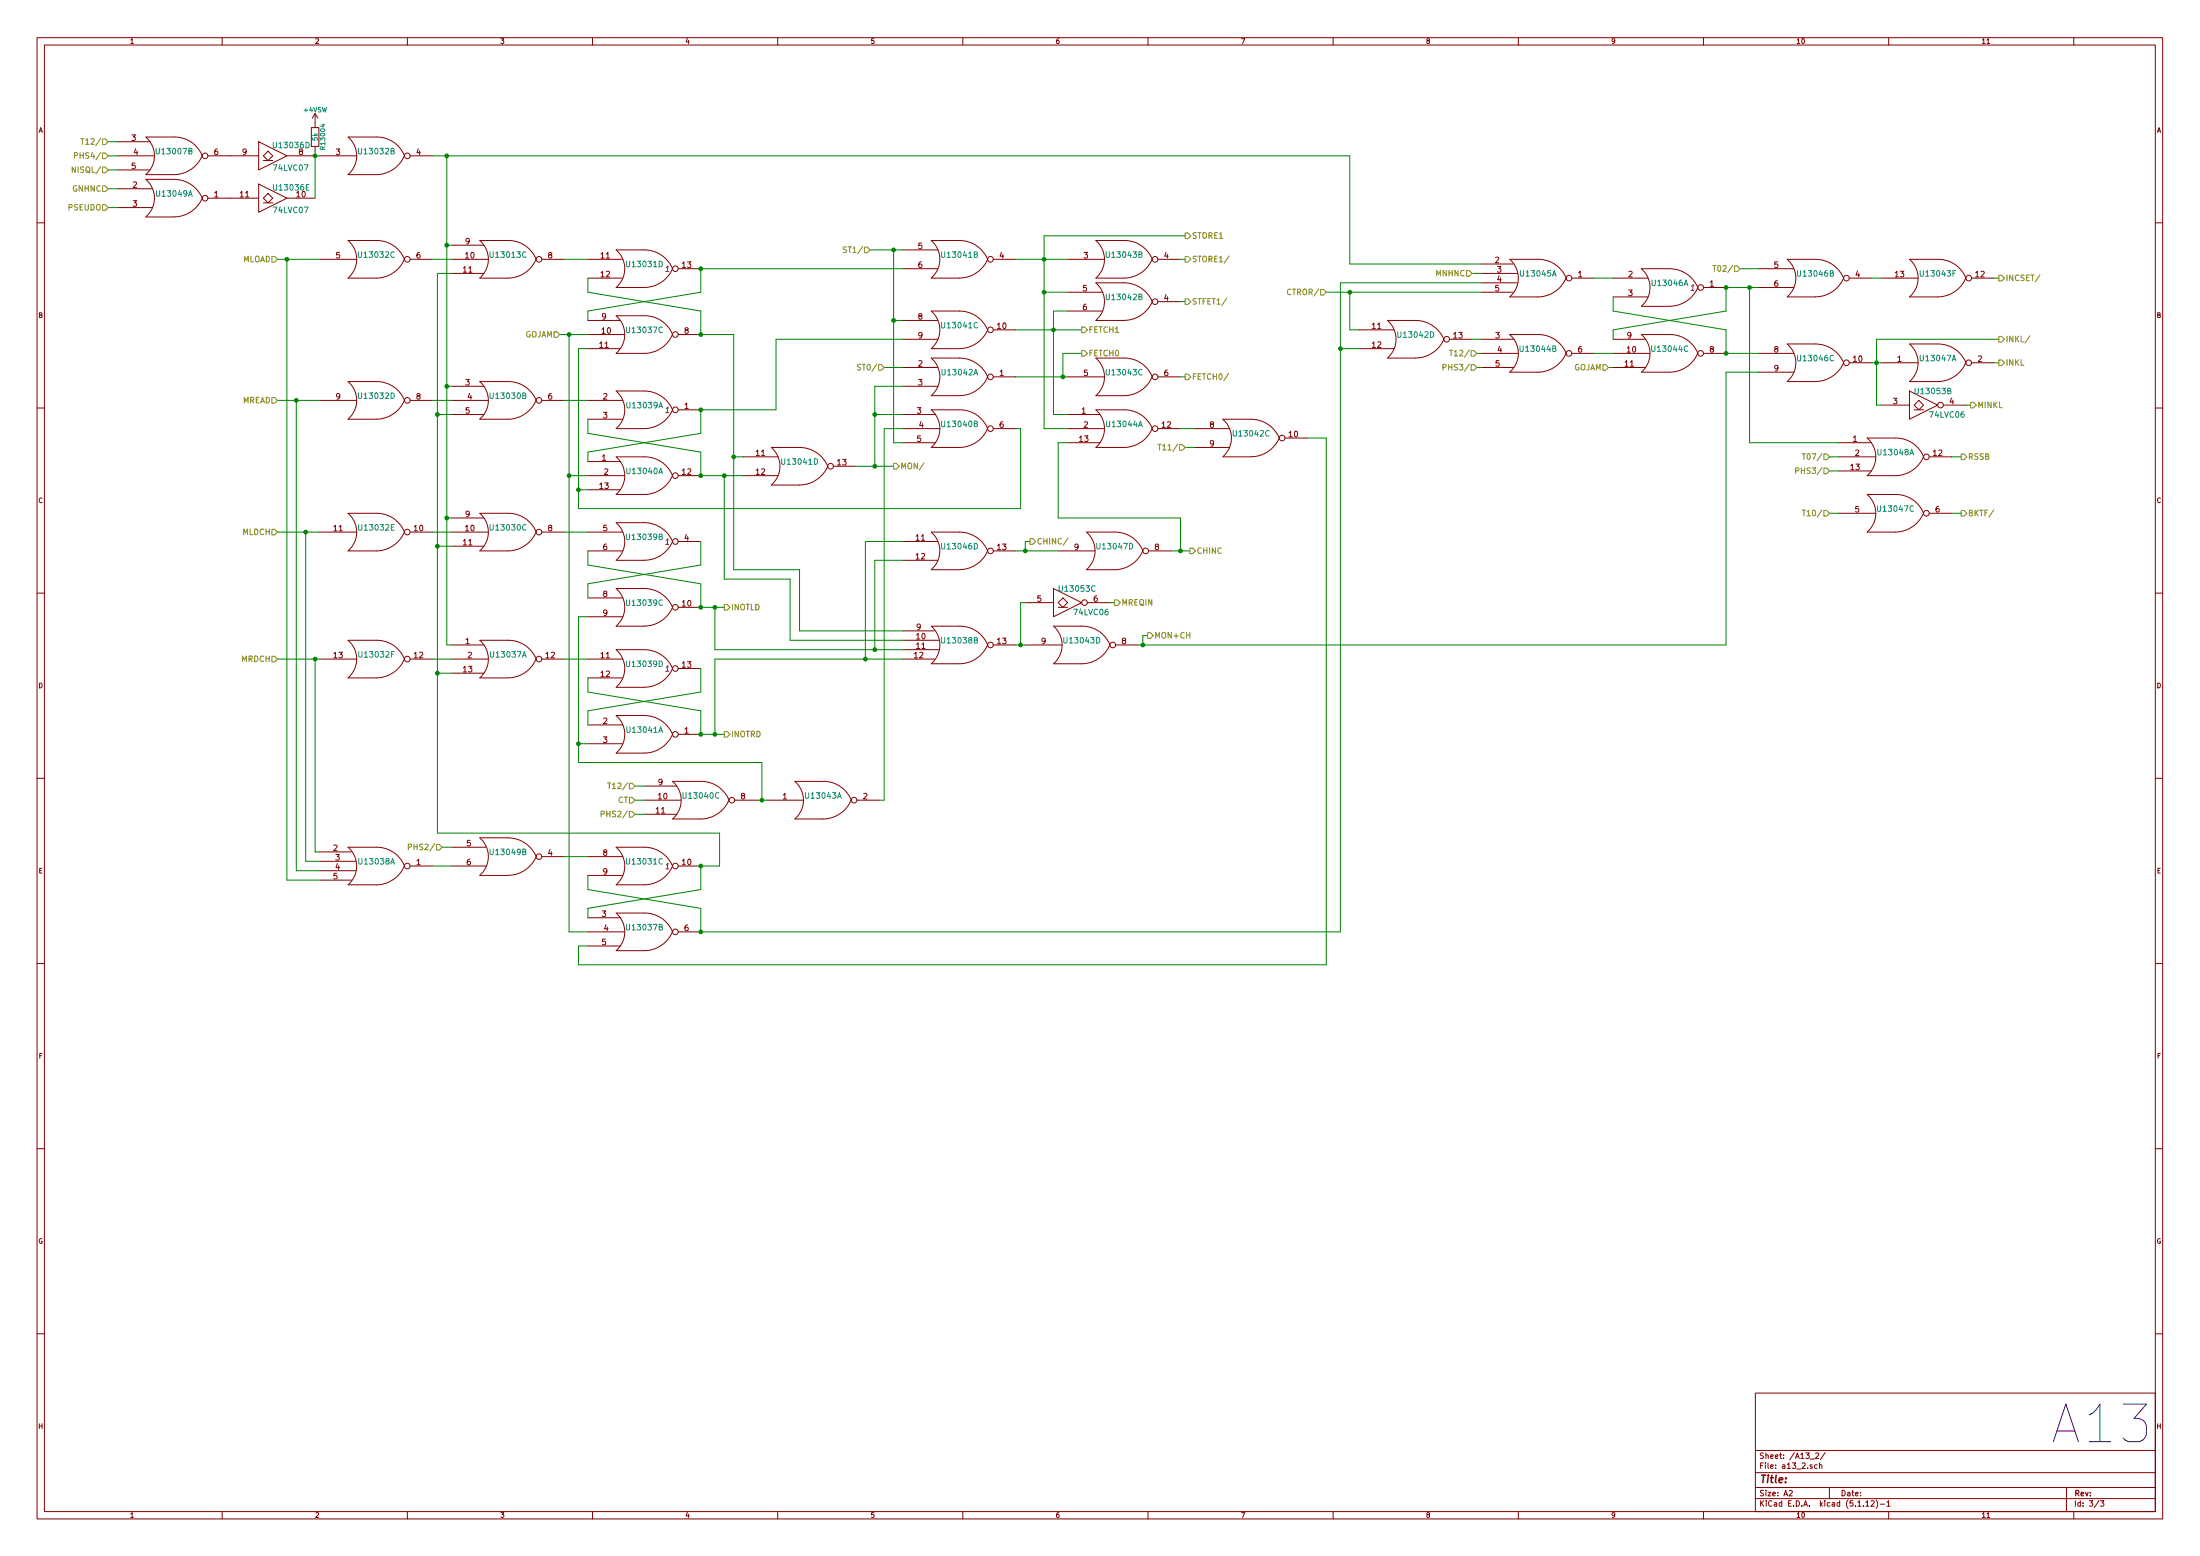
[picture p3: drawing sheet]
EESchema Schematic File Version 4
EELAYER 30 0
EELAYER END
$Descr A2 23386 16535
encoding utf-8
Sheet 3 3
Title ""
Date ""
Rev ""
Comp ""
Comment1 ""
Comment2 ""
Comment3 ""
Comment4 ""
$EndDescr
$Comp
L agc_kicad_components:74HC27 U13007
U 2 1
P 1850 1650
AR Path="/57A25561" Ref="U13007"  Part="2" 
AR Path="/57A1B125/57A25561" Ref="U13007"  Part="2" 
F 0 "U13007" H 1850 1700 60  0000 C CNN
F 1 "74HC27" H 1850 1600 60  0001 C CNN
F 2 "" H 1850 1650 60  0000 C CNN
F 3 "" H 1850 1650 60  0000 C CNN
	2    1850 1650
	1    0    0    -1  
$EndComp
$Comp
L agc_kicad_components:74HC02 U13015
U 1 1
P 1850 2100
AR Path="/57A257CB" Ref="U13015"  Part="1" 
AR Path="/57A1B125/57A257CB" Ref="U13049"  Part="1" 
F 0 "U13049" H 1850 2150 60  0000 C CNN
F 1 "74HC02" H 1900 2050 60  0001 C CNN
F 2 "" H 1850 2100 60  0000 C CNN
F 3 "" H 1850 2100 60  0000 C CNN
	1    1850 2100
	1    0    0    -1  
$EndComp
$Comp
L agc_kicad_components:74LVC07 U13036
U 4 1
P 2900 1650
AR Path="/57A2775A" Ref="U13036"  Part="4" 
AR Path="/57A1B125/57A2775A" Ref="U13036"  Part="4" 
F 0 "U13036" H 3095 1765 60  0000 C CNN
F 1 "74LVC07" H 3090 1525 60  0000 C CNN
F 2 "" H 2900 1650 60  0000 C CNN
F 3 "" H 2900 1650 60  0000 C CNN
	4    2900 1650
	1    0    0    -1  
$EndComp
$Comp
L agc_kicad_components:74LVC07 U13036
U 5 1
P 2900 2100
AR Path="/57A277B9" Ref="U13036"  Part="5" 
AR Path="/57A1B125/57A277B9" Ref="U13036"  Part="5" 
F 0 "U13036" H 3095 2215 60  0000 C CNN
F 1 "74LVC07" H 3090 1975 60  0000 C CNN
F 2 "" H 2900 2100 60  0000 C CNN
F 3 "" H 2900 2100 60  0000 C CNN
	5    2900 2100
	1    0    0    -1  
$EndComp
Wire Wire Line
	3350 1600 3350 1650
Connection ~ 3350 1650
$Comp
L Device:R R13004
U 1 1
P 3350 1450
F 0 "R13004" V 3430 1450 50  0000 C CNN
F 1 "5k" V 3350 1450 50  0000 C CNN
F 2 "" V 3280 1450 30  0000 C CNN
F 3 "" H 3350 1450 30  0000 C CNN
	1    3350 1450
	1    0    0    -1  
$EndComp
Text HLabel 1150 1500 0    60   Input ~ 0
T12/
Wire Wire Line
	1150 1500 1250 1500
Text HLabel 1150 1650 0    60   Input ~ 0
PHS4/
Wire Wire Line
	1150 1650 1250 1650
Text HLabel 1150 1800 0    60   Input ~ 0
NISQL/
Wire Wire Line
	1150 1800 1250 1800
Text HLabel 1150 2000 0    60   Input ~ 0
GNHNC
Wire Wire Line
	1150 2000 1250 2000
Text HLabel 1150 2200 0    60   Input ~ 0
PSEUDO
Wire Wire Line
	1150 2200 1250 2200
$Comp
L agc_kicad_components:74HC04 U13032
U 2 1
P 4000 1650
AR Path="/57A28F73" Ref="U13032"  Part="2" 
AR Path="/57A1B125/57A28F73" Ref="U13032"  Part="2" 
F 0 "U13032" H 4000 1700 60  0000 C CNN
F 1 "74HC04" H 4000 1400 60  0001 C CNN
F 2 "" H 4000 1650 60  0000 C CNN
F 3 "" H 4000 1650 60  0000 C CNN
	2    4000 1650
	1    0    0    -1  
$EndComp
Wire Wire Line
	3350 1650 3400 1650
Wire Wire Line
	4600 1650 4750 1650
Wire Wire Line
	4750 1650 4750 2600
$Comp
L agc_kicad_components:74HC27 U13013
U 3 1
P 5400 2750
AR Path="/57A291A0" Ref="U13013"  Part="3" 
AR Path="/57A1B125/57A291A0" Ref="U13013"  Part="3" 
F 0 "U13013" H 5400 2800 60  0000 C CNN
F 1 "74HC27" H 5400 2700 60  0001 C CNN
F 2 "" H 5400 2750 60  0000 C CNN
F 3 "" H 5400 2750 60  0000 C CNN
	3    5400 2750
	1    0    0    -1  
$EndComp
Wire Wire Line
	4750 2600 4800 2600
$Comp
L agc_kicad_components:74HC04 U13032
U 3 1
P 4000 2750
AR Path="/57A29524" Ref="U13032"  Part="3" 
AR Path="/57A1B125/57A29524" Ref="U13032"  Part="3" 
F 0 "U13032" H 4000 2800 60  0000 C CNN
F 1 "74HC04" H 4000 2500 60  0001 C CNN
F 2 "" H 4000 2750 60  0000 C CNN
F 3 "" H 4000 2750 60  0000 C CNN
	3    4000 2750
	1    0    0    -1  
$EndComp
Wire Wire Line
	4600 2750 4800 2750
Wire Wire Line
	2950 2750 3050 2750
Text HLabel 2950 2750 0    60   Input ~ 0
MLOAD
$Comp
L agc_kicad_components:74HC27 U13030
U 2 1
P 5400 4250
AR Path="/57A29CC8" Ref="U13030"  Part="2" 
AR Path="/57A1B125/57A29CC8" Ref="U13030"  Part="2" 
F 0 "U13030" H 5400 4300 60  0000 C CNN
F 1 "74HC27" H 5400 4200 60  0001 C CNN
F 2 "" H 5400 4250 60  0000 C CNN
F 3 "" H 5400 4250 60  0000 C CNN
	2    5400 4250
	1    0    0    -1  
$EndComp
$Comp
L agc_kicad_components:74HC04 U13032
U 4 1
P 4000 4250
AR Path="/57A29CCE" Ref="U13032"  Part="4" 
AR Path="/57A1B125/57A29CCE" Ref="U13032"  Part="4" 
F 0 "U13032" H 4000 4300 60  0000 C CNN
F 1 "74HC04" H 4000 4000 60  0001 C CNN
F 2 "" H 4000 4250 60  0000 C CNN
F 3 "" H 4000 4250 60  0000 C CNN
	4    4000 4250
	1    0    0    -1  
$EndComp
Wire Wire Line
	4600 4250 4800 4250
Wire Wire Line
	2950 4250 3150 4250
Text HLabel 2950 4250 0    60   Input ~ 0
MREAD
Wire Wire Line
	4750 4100 4800 4100
Connection ~ 4750 2600
$Comp
L agc_kicad_components:74HC27 U13030
U 3 1
P 5400 5650
AR Path="/57A2A306" Ref="U13030"  Part="3" 
AR Path="/57A1B125/57A2A306" Ref="U13030"  Part="3" 
F 0 "U13030" H 5400 5700 60  0000 C CNN
F 1 "74HC27" H 5400 5600 60  0001 C CNN
F 2 "" H 5400 5650 60  0000 C CNN
F 3 "" H 5400 5650 60  0000 C CNN
	3    5400 5650
	1    0    0    -1  
$EndComp
$Comp
L agc_kicad_components:74HC04 U13032
U 5 1
P 4000 5650
AR Path="/57A2A30C" Ref="U13032"  Part="5" 
AR Path="/57A1B125/57A2A30C" Ref="U13032"  Part="5" 
F 0 "U13032" H 4000 5700 60  0000 C CNN
F 1 "74HC04" H 4000 5400 60  0001 C CNN
F 2 "" H 4000 5650 60  0000 C CNN
F 3 "" H 4000 5650 60  0000 C CNN
	5    4000 5650
	1    0    0    -1  
$EndComp
Wire Wire Line
	4600 5650 4800 5650
Wire Wire Line
	2950 5650 3250 5650
Text HLabel 2950 5650 0    60   Input ~ 0
MLDCH
Wire Wire Line
	4750 5500 4800 5500
Connection ~ 4750 4100
$Comp
L agc_kicad_components:74HC27 U13037
U 1 1
P 5400 7000
AR Path="/57A2A58A" Ref="U13037"  Part="1" 
AR Path="/57A1B125/57A2A58A" Ref="U13037"  Part="1" 
F 0 "U13037" H 5400 7050 60  0000 C CNN
F 1 "74HC27" H 5400 6950 60  0001 C CNN
F 2 "" H 5400 7000 60  0000 C CNN
F 3 "" H 5400 7000 60  0000 C CNN
	1    5400 7000
	1    0    0    -1  
$EndComp
$Comp
L agc_kicad_components:74HC04 U13032
U 6 1
P 4000 7000
AR Path="/57A2A590" Ref="U13032"  Part="6" 
AR Path="/57A1B125/57A2A590" Ref="U13032"  Part="6" 
F 0 "U13032" H 4000 7050 60  0000 C CNN
F 1 "74HC04" H 4000 6750 60  0001 C CNN
F 2 "" H 4000 7000 60  0000 C CNN
F 3 "" H 4000 7000 60  0000 C CNN
	6    4000 7000
	1    0    0    -1  
$EndComp
Wire Wire Line
	4600 7000 4800 7000
Wire Wire Line
	2950 7000 3350 7000
Text HLabel 2950 7000 0    60   Input ~ 0
MRDCH
Wire Wire Line
	4750 6850 4800 6850
Connection ~ 4750 5500
$Comp
L agc_kicad_components:74HC4002 U13038
U 1 1
P 4000 9200
AR Path="/57A30140" Ref="U13038"  Part="1" 
AR Path="/57A1B125/57A30140" Ref="U13038"  Part="1" 
F 0 "U13038" H 4000 9250 60  0000 C CNN
F 1 "74HC4002" H 4050 9150 47  0001 C CNN
F 2 "" H 4000 9200 60  0000 C CNN
F 3 "" H 4000 9200 60  0000 C CNN
	1    4000 9200
	1    0    0    -1  
$EndComp
Wire Wire Line
	3400 9050 3350 9050
Wire Wire Line
	3350 9050 3350 7000
Connection ~ 3350 7000
Wire Wire Line
	3400 9150 3250 9150
Wire Wire Line
	3250 9150 3250 5650
Connection ~ 3250 5650
Wire Wire Line
	3400 9250 3150 9250
Wire Wire Line
	3150 9250 3150 4250
Connection ~ 3150 4250
Wire Wire Line
	3400 9350 3050 9350
Wire Wire Line
	3050 9350 3050 2750
Connection ~ 3050 2750
$Comp
L agc_kicad_components:74HC02 U13015
U 2 1
P 5400 9100
AR Path="/57A31E4B" Ref="U13015"  Part="2" 
AR Path="/57A1B125/57A31E4B" Ref="U13049"  Part="2" 
F 0 "U13049" H 5400 9150 60  0000 C CNN
F 1 "74HC02" H 5450 9050 60  0001 C CNN
F 2 "" H 5400 9100 60  0000 C CNN
F 3 "" H 5400 9100 60  0000 C CNN
	2    5400 9100
	1    0    0    -1  
$EndComp
Wire Wire Line
	4600 9200 4800 9200
Text HLabel 4700 9000 0    60   Input ~ 0
PHS2/
Wire Wire Line
	4700 9000 4800 9000
$Comp
L agc_kicad_components:74HC02 U13031
U 3 1
P 6850 9200
AR Path="/57A32505" Ref="U13031"  Part="3" 
AR Path="/57A1B125/57A32505" Ref="U13031"  Part="3" 
F 0 "U13031" H 6850 9250 60  0000 C CNN
F 1 "74HC02" H 6900 9150 60  0001 C CNN
F 2 "" H 6850 9200 60  0000 C CNN
F 3 "" H 6850 9200 60  0000 C CNN
F 4 "1" H 7100 9200 60  0000 C CIN "Initial"
	3    6850 9200
	1    0    0    -1  
$EndComp
Wire Wire Line
	6000 9100 6250 9100
$Comp
L agc_kicad_components:74HC27 U13037
U 2 1
P 6850 9900
AR Path="/57A3289A" Ref="U13037"  Part="2" 
AR Path="/57A1B125/57A3289A" Ref="U13037"  Part="2" 
F 0 "U13037" H 6850 9950 60  0000 C CNN
F 1 "74HC27" H 6850 9850 60  0001 C CNN
F 2 "" H 6850 9900 60  0000 C CNN
F 3 "" H 6850 9900 60  0000 C CNN
	2    6850 9900
	1    0    0    -1  
$EndComp
Wire Wire Line
	7450 9900 7450 9650
Wire Wire Line
	7450 9650 6250 9450
Wire Wire Line
	6250 9450 6250 9300
Wire Wire Line
	7450 9200 7450 9450
Wire Wire Line
	7450 9450 6250 9650
Wire Wire Line
	6250 9650 6250 9750
Wire Wire Line
	6050 9900 6250 9900
Text HLabel 5950 3550 0    60   Input ~ 0
GOJAM
Connection ~ 7450 9200
Wire Wire Line
	7650 9200 7450 9200
Wire Wire Line
	4650 2900 4650 4400
Wire Wire Line
	4650 7150 4800 7150
Wire Wire Line
	4650 5800 4800 5800
Connection ~ 4650 7150
Wire Wire Line
	4650 4400 4800 4400
Connection ~ 4650 5800
Wire Wire Line
	4650 2900 4800 2900
Connection ~ 4650 4400
$Comp
L agc_kicad_components:74HC02 U13031
U 4 1
P 6850 2850
AR Path="/57A34CCA" Ref="U13031"  Part="4" 
AR Path="/57A1B125/57A34CCA" Ref="U13031"  Part="4" 
F 0 "U13031" H 6850 2900 60  0000 C CNN
F 1 "74HC02" H 6900 2800 60  0001 C CNN
F 2 "" H 6850 2850 60  0000 C CNN
F 3 "" H 6850 2850 60  0000 C CNN
F 4 "1" H 7100 2850 60  0000 C CIN "Initial"
	4    6850 2850
	1    0    0    -1  
$EndComp
$Comp
L agc_kicad_components:74HC27 U13037
U 3 1
P 6850 3550
AR Path="/57A34CD0" Ref="U13037"  Part="3" 
AR Path="/57A1B125/57A34CD0" Ref="U13037"  Part="3" 
F 0 "U13037" H 6850 3600 60  0000 C CNN
F 1 "74HC27" H 6850 3500 60  0001 C CNN
F 2 "" H 6850 3550 60  0000 C CNN
F 3 "" H 6850 3550 60  0000 C CNN
	3    6850 3550
	1    0    0    -1  
$EndComp
Wire Wire Line
	7450 3550 7450 3300
Wire Wire Line
	7450 3300 6250 3100
Wire Wire Line
	6250 3100 6250 2950
Wire Wire Line
	7450 2850 7450 3100
Wire Wire Line
	7450 3100 6250 3300
Wire Wire Line
	6250 3300 6250 3400
Wire Wire Line
	6000 2750 6250 2750
Wire Wire Line
	4650 8850 7650 8850
Wire Wire Line
	7650 8850 7650 9200
Wire Wire Line
	5950 3550 6050 3550
Wire Wire Line
	6050 3550 6050 5050
Connection ~ 6050 3550
$Comp
L agc_kicad_components:74HC02 U13039
U 1 1
P 6850 4350
AR Path="/57A39CB0" Ref="U13039"  Part="1" 
AR Path="/57A1B125/57A39CB0" Ref="U13039"  Part="1" 
F 0 "U13039" H 6850 4400 60  0000 C CNN
F 1 "74HC02" H 6900 4300 60  0001 C CNN
F 2 "" H 6850 4350 60  0000 C CNN
F 3 "" H 6850 4350 60  0000 C CNN
F 4 "1" H 7100 4350 60  0000 C CIN "Initial"
	1    6850 4350
	1    0    0    -1  
$EndComp
$Comp
L agc_kicad_components:74HC27 U13040
U 1 1
P 6850 5050
AR Path="/57A39CB6" Ref="U13040"  Part="1" 
AR Path="/57A1B125/57A39CB6" Ref="U13040"  Part="1" 
F 0 "U13040" H 6850 5100 60  0000 C CNN
F 1 "74HC27" H 6850 5000 60  0001 C CNN
F 2 "" H 6850 5050 60  0000 C CNN
F 3 "" H 6850 5050 60  0000 C CNN
	1    6850 5050
	1    0    0    -1  
$EndComp
Wire Wire Line
	7450 5050 7450 4800
Wire Wire Line
	7450 4800 6250 4600
Wire Wire Line
	6250 4600 6250 4450
Wire Wire Line
	7450 4350 7450 4600
Wire Wire Line
	7450 4600 6250 4800
Wire Wire Line
	6250 4800 6250 4900
Wire Wire Line
	6250 4250 6000 4250
Wire Wire Line
	6250 5050 6050 5050
Connection ~ 6050 5050
$Comp
L agc_kicad_components:74HC02 U13039
U 2 1
P 6850 5750
AR Path="/57A3B547" Ref="U13039"  Part="2" 
AR Path="/57A1B125/57A3B547" Ref="U13039"  Part="2" 
F 0 "U13039" H 6850 5800 60  0000 C CNN
F 1 "74HC02" H 6900 5700 60  0001 C CNN
F 2 "" H 6850 5750 60  0000 C CNN
F 3 "" H 6850 5750 60  0000 C CNN
F 4 "1" H 7100 5750 60  0000 C CIN "Initial"
	2    6850 5750
	1    0    0    -1  
$EndComp
Wire Wire Line
	7450 6450 7450 6200
Wire Wire Line
	7450 6200 6250 6000
Wire Wire Line
	6250 6000 6250 5850
Wire Wire Line
	7450 5750 7450 6000
Wire Wire Line
	7450 6000 6250 6200
Wire Wire Line
	6250 6200 6250 6350
$Comp
L agc_kicad_components:74HC02 U13039
U 3 1
P 6850 6450
AR Path="/57A3B5B4" Ref="U13039"  Part="3" 
AR Path="/57A1B125/57A3B5B4" Ref="U13039"  Part="3" 
F 0 "U13039" H 6850 6500 60  0000 C CNN
F 1 "74HC02" H 6900 6400 60  0001 C CNN
F 2 "" H 6850 6450 60  0000 C CNN
F 3 "" H 6850 6450 60  0000 C CNN
	3    6850 6450
	1    0    0    -1  
$EndComp
Wire Wire Line
	6000 5650 6250 5650
$Comp
L agc_kicad_components:74HC02 U13039
U 4 1
P 6850 7100
AR Path="/57A3EF4B" Ref="U13039"  Part="4" 
AR Path="/57A1B125/57A3EF4B" Ref="U13039"  Part="4" 
F 0 "U13039" H 6850 7150 60  0000 C CNN
F 1 "74HC02" H 6900 7050 60  0001 C CNN
F 2 "" H 6850 7100 60  0000 C CNN
F 3 "" H 6850 7100 60  0000 C CNN
F 4 "1" H 7100 7100 60  0000 C CIN "Initial"
	4    6850 7100
	1    0    0    -1  
$EndComp
Wire Wire Line
	7450 7800 7450 7550
Wire Wire Line
	7450 7550 6250 7350
Wire Wire Line
	6250 7350 6250 7200
Wire Wire Line
	7450 7100 7450 7350
Wire Wire Line
	7450 7350 6250 7550
Wire Wire Line
	6250 7550 6250 7700
$Comp
L agc_kicad_components:74HC02 U13041
U 1 1
P 6850 7800
AR Path="/57A3EF57" Ref="U13041"  Part="1" 
AR Path="/57A1B125/57A3EF57" Ref="U13041"  Part="1" 
F 0 "U13041" H 6850 7850 60  0000 C CNN
F 1 "74HC02" H 6900 7750 60  0001 C CNN
F 2 "" H 6850 7800 60  0000 C CNN
F 3 "" H 6850 7800 60  0000 C CNN
	1    6850 7800
	1    0    0    -1  
$EndComp
Wire Wire Line
	6000 7000 6250 7000
Wire Wire Line
	6250 3700 6150 3700
Wire Wire Line
	6150 3700 6150 5200
Wire Wire Line
	6150 5200 6250 5200
Wire Wire Line
	6150 5400 10850 5400
Connection ~ 6150 5200
Wire Wire Line
	6250 6550 6150 6550
Wire Wire Line
	6150 6550 6150 7900
Wire Wire Line
	6150 7900 6250 7900
Wire Wire Line
	6150 8100 8100 8100
Connection ~ 6150 7900
$Comp
L agc_kicad_components:74HC02 U13041
U 2 1
P 10200 2750
AR Path="/57A43277" Ref="U13041"  Part="2" 
AR Path="/57A1B125/57A43277" Ref="U13041"  Part="2" 
F 0 "U13041" H 10200 2800 60  0000 C CNN
F 1 "74HC02" H 10250 2700 60  0001 C CNN
F 2 "" H 10200 2750 60  0000 C CNN
F 3 "" H 10200 2750 60  0000 C CNN
	2    10200 2750
	1    0    0    -1  
$EndComp
Connection ~ 7450 2850
Wire Wire Line
	7450 2850 9600 2850
Text HLabel 9250 2650 0    60   Input ~ 0
ST1/
Wire Wire Line
	9250 2650 9500 2650
$Comp
L agc_kicad_components:74HC02 U13041
U 3 1
P 10200 3500
AR Path="/57A43824" Ref="U13041"  Part="3" 
AR Path="/57A1B125/57A43824" Ref="U13041"  Part="3" 
F 0 "U13041" H 10200 3550 60  0000 C CNN
F 1 "74HC02" H 10250 3450 60  0001 C CNN
F 2 "" H 10200 3500 60  0000 C CNN
F 3 "" H 10200 3500 60  0000 C CNN
	3    10200 3500
	1    0    0    -1  
$EndComp
Wire Wire Line
	9500 2650 9500 3400
Wire Wire Line
	9500 3400 9600 3400
Connection ~ 9500 2650
Connection ~ 7450 4350
Wire Wire Line
	7450 4350 8250 4350
Wire Wire Line
	8250 4350 8250 3600
Wire Wire Line
	8250 3600 9600 3600
$Comp
L agc_kicad_components:74HC02 U13041
U 4 1
P 8500 4950
AR Path="/57A43C45" Ref="U13041"  Part="4" 
AR Path="/57A1B125/57A43C45" Ref="U13041"  Part="4" 
F 0 "U13041" H 8500 5000 60  0000 C CNN
F 1 "74HC02" H 8550 4900 60  0001 C CNN
F 2 "" H 8500 4950 60  0000 C CNN
F 3 "" H 8500 4950 60  0000 C CNN
	4    8500 4950
	1    0    0    -1  
$EndComp
Connection ~ 7450 5050
Wire Wire Line
	7450 5050 7700 5050
Connection ~ 7450 3550
Wire Wire Line
	7900 4850 7800 4850
Wire Wire Line
	7800 3550 7800 4850
Wire Wire Line
	7800 3550 7450 3550
$Comp
L agc_kicad_components:74HC02 U13042
U 1 1
P 10200 4000
AR Path="/57A44D71" Ref="U13042"  Part="1" 
AR Path="/57A1B125/57A44D71" Ref="U13042"  Part="1" 
F 0 "U13042" H 10200 4050 60  0000 C CNN
F 1 "74HC02" H 10250 3950 60  0001 C CNN
F 2 "" H 10200 4000 60  0000 C CNN
F 3 "" H 10200 4000 60  0000 C CNN
	1    10200 4000
	1    0    0    -1  
$EndComp
Wire Wire Line
	9100 4950 9300 4950
Wire Wire Line
	9300 4100 9300 4400
Wire Wire Line
	9300 4100 9600 4100
Connection ~ 9500 3400
$Comp
L agc_kicad_components:74HC27 U13040
U 2 1
P 10200 4550
AR Path="/57A46D71" Ref="U13040"  Part="2" 
AR Path="/57A1B125/57A46D71" Ref="U13040"  Part="2" 
F 0 "U13040" H 10200 4600 60  0000 C CNN
F 1 "74HC27" H 10200 4500 60  0001 C CNN
F 2 "" H 10200 4550 60  0000 C CNN
F 3 "" H 10200 4550 60  0000 C CNN
	2    10200 4550
	1    0    0    -1  
$EndComp
Wire Wire Line
	9500 4700 9600 4700
Wire Wire Line
	9600 4400 9300 4400
Connection ~ 9300 4400
Wire Wire Line
	9600 4550 9400 4550
Wire Wire Line
	9400 4550 9400 8500
Wire Wire Line
	10800 4550 10850 4550
Wire Wire Line
	10850 4550 10850 5400
Connection ~ 9300 4950
Text HLabel 9500 4950 2    60   Output ~ 0
MON/
$Comp
L agc_kicad_components:74HC27 U13040
U 3 1
P 7450 8500
AR Path="/57A4A37D" Ref="U13040"  Part="3" 
AR Path="/57A1B125/57A4A37D" Ref="U13040"  Part="3" 
F 0 "U13040" H 7450 8550 60  0000 C CNN
F 1 "74HC27" H 7450 8450 60  0001 C CNN
F 2 "" H 7450 8500 60  0000 C CNN
F 3 "" H 7450 8500 60  0000 C CNN
	3    7450 8500
	1    0    0    -1  
$EndComp
Text HLabel 6750 8650 0    60   Input ~ 0
PHS2/
Wire Wire Line
	6750 8650 6850 8650
Text HLabel 6750 8500 0    60   Input ~ 0
CT
Wire Wire Line
	6750 8500 6850 8500
Text HLabel 6750 8350 0    60   Input ~ 0
T12/
Wire Wire Line
	6750 8350 6850 8350
Wire Wire Line
	8100 8100 8100 8500
Wire Wire Line
	8050 8500 8100 8500
Wire Wire Line
	7450 7800 7600 7800
Connection ~ 7450 7800
Text HLabel 7700 7800 2    60   Output ~ 0
INOTRD
Wire Wire Line
	7450 6450 7600 6450
Text HLabel 7700 6450 2    60   Output ~ 0
INOTLD
Connection ~ 7450 6450
$Comp
L agc_kicad_components:74HC04 U13043
U 1 1
P 8750 8500
AR Path="/57A50B75" Ref="U13043"  Part="1" 
AR Path="/57A1B125/57A50B75" Ref="U13043"  Part="1" 
F 0 "U13043" H 8750 8550 60  0000 C CNN
F 1 "74HC04" H 8750 8250 60  0001 C CNN
F 2 "" H 8750 8500 60  0000 C CNN
F 3 "" H 8750 8500 60  0000 C CNN
	1    8750 8500
	1    0    0    -1  
$EndComp
Connection ~ 8100 8500
Wire Wire Line
	9400 8500 9350 8500
$Comp
L agc_kicad_components:74HC4002 U13038
U 2 1
P 10200 6850
AR Path="/57A54573" Ref="U13038"  Part="2" 
AR Path="/57A1B125/57A54573" Ref="U13038"  Part="2" 
F 0 "U13038" H 10200 6900 60  0000 C CNN
F 1 "74HC4002" H 10250 6800 47  0001 C CNN
F 2 "" H 10200 6850 60  0000 C CNN
F 3 "" H 10200 6850 60  0000 C CNN
	2    10200 6850
	1    0    0    -1  
$EndComp
Wire Wire Line
	7600 7800 7600 7000
Wire Wire Line
	7600 7000 9200 7000
Connection ~ 7600 7800
Wire Wire Line
	7600 6450 7600 6900
Wire Wire Line
	7600 6900 9300 6900
Connection ~ 7600 6450
Wire Wire Line
	7800 6050 8500 6050
Wire Wire Line
	8500 6050 8500 6700
Wire Wire Line
	8500 6700 9600 6700
Connection ~ 7800 4850
Wire Wire Line
	7700 5050 7700 6150
Wire Wire Line
	7700 6150 8400 6150
Wire Wire Line
	8400 6150 8400 6800
Wire Wire Line
	8400 6800 9600 6800
Connection ~ 7700 5050
$Comp
L agc_kicad_components:74HC04 U13043
U 2 1
P 11950 2750
AR Path="/57A56F68" Ref="U13043"  Part="2" 
AR Path="/57A1B125/57A56F68" Ref="U13043"  Part="2" 
F 0 "U13043" H 11950 2800 60  0000 C CNN
F 1 "74HC04" H 11950 2500 60  0001 C CNN
F 2 "" H 11950 2750 60  0000 C CNN
F 3 "" H 11950 2750 60  0000 C CNN
	2    11950 2750
	1    0    0    -1  
$EndComp
Wire Wire Line
	10800 2750 11100 2750
Wire Wire Line
	11100 2500 11100 2750
Wire Wire Line
	11100 2500 12600 2500
Connection ~ 11100 2750
Text HLabel 12600 2500 2    60   Output ~ 0
STORE1
Text HLabel 12600 2750 2    60   Output ~ 0
STORE1/
Wire Wire Line
	12600 2750 12550 2750
Text HLabel 11500 3500 2    60   Output ~ 0
FETCH1
Wire Wire Line
	10800 3500 11200 3500
$Comp
L agc_kicad_components:74HC02 U13042
U 2 1
P 11950 3200
AR Path="/57A594B8" Ref="U13042"  Part="2" 
AR Path="/57A1B125/57A594B8" Ref="U13042"  Part="2" 
F 0 "U13042" H 11950 3250 60  0000 C CNN
F 1 "74HC02" H 12000 3150 60  0001 C CNN
F 2 "" H 11950 3200 60  0000 C CNN
F 3 "" H 11950 3200 60  0000 C CNN
	2    11950 3200
	1    0    0    -1  
$EndComp
Wire Wire Line
	11100 3100 11350 3100
Wire Wire Line
	11200 3300 11200 3500
Wire Wire Line
	11200 3300 11350 3300
Connection ~ 11200 3500
Text HLabel 12600 3200 2    60   Output ~ 0
STFET1/
Wire Wire Line
	12600 3200 12550 3200
$Comp
L agc_kicad_components:74HC04 U13043
U 3 1
P 11950 4000
AR Path="/57A5A9BC" Ref="U13043"  Part="3" 
AR Path="/57A1B125/57A5A9BC" Ref="U13043"  Part="3" 
F 0 "U13043" H 11950 4050 60  0000 C CNN
F 1 "74HC04" H 11950 3750 60  0001 C CNN
F 2 "" H 11950 4000 60  0000 C CNN
F 3 "" H 11950 4000 60  0000 C CNN
	3    11950 4000
	1    0    0    -1  
$EndComp
Wire Wire Line
	10800 4000 11300 4000
Wire Wire Line
	11300 4000 11300 3750
Wire Wire Line
	11300 3750 11500 3750
Connection ~ 11300 4000
Text HLabel 11500 3750 2    60   Output ~ 0
FETCH0
Text HLabel 12600 4000 2    60   Output ~ 0
FETCH0/
Wire Wire Line
	12600 4000 12550 4000
Wire Wire Line
	11200 4400 11350 4400
Wire Wire Line
	11100 4550 11350 4550
Connection ~ 11100 3100
$Comp
L agc_kicad_components:74HC27 U13044
U 1 1
P 11950 4550
AR Path="/57A5E6E1" Ref="U13044"  Part="1" 
AR Path="/57A1B125/57A5E6E1" Ref="U13044"  Part="1" 
F 0 "U13044" H 11950 4600 60  0000 C CNN
F 1 "74HC27" H 11950 4500 60  0001 C CNN
F 2 "" H 11950 4550 60  0000 C CNN
F 3 "" H 11950 4550 60  0000 C CNN
	1    11950 4550
	1    0    0    -1  
$EndComp
Wire Wire Line
	11250 4700 11350 4700
$Comp
L agc_kicad_components:74HC02 U13042
U 3 1
P 13300 4650
AR Path="/57A60B28" Ref="U13042"  Part="3" 
AR Path="/57A1B125/57A60B28" Ref="U13042"  Part="3" 
F 0 "U13042" H 13300 4700 60  0000 C CNN
F 1 "74HC02" H 13350 4600 60  0001 C CNN
F 2 "" H 13300 4650 60  0000 C CNN
F 3 "" H 13300 4650 60  0000 C CNN
	3    13300 4650
	1    0    0    -1  
$EndComp
Wire Wire Line
	12550 4550 12700 4550
Text HLabel 12600 4750 0    60   Input ~ 0
T11/
Wire Wire Line
	12600 4750 12700 4750
Wire Wire Line
	13900 4650 14100 4650
Wire Wire Line
	14100 4650 14100 10250
Wire Wire Line
	14100 10250 6150 10250
Wire Wire Line
	6150 10250 6150 10050
Wire Wire Line
	6150 10050 6250 10050
Wire Wire Line
	10800 6850 10850 6850
$Comp
L agc_kicad_components:74HC04 U13043
U 4 1
P 11500 6850
AR Path="/57A620B9" Ref="U13043"  Part="4" 
AR Path="/57A1B125/57A620B9" Ref="U13043"  Part="4" 
F 0 "U13043" H 11500 6900 60  0000 C CNN
F 1 "74HC04" H 11500 6600 60  0001 C CNN
F 2 "" H 11500 6850 60  0000 C CNN
F 3 "" H 11500 6850 60  0000 C CNN
	4    11500 6850
	1    0    0    -1  
$EndComp
Wire Wire Line
	10850 6850 10850 6400
Wire Wire Line
	10850 6400 10900 6400
Connection ~ 10850 6850
Text HLabel 12200 6750 2    60   Output ~ 0
MON+CH
Text HLabel 11850 6400 2    60   Output ~ 0
MREQIN
Wire Wire Line
	11850 6400 11800 6400
Wire Wire Line
	12200 6750 12150 6750
Wire Wire Line
	12150 6750 12150 6850
Wire Wire Line
	12100 6850 12150 6850
Connection ~ 12150 6850
Connection ~ 7450 9900
Wire Wire Line
	14250 9900 7450 9900
Wire Wire Line
	14250 3000 14250 3700
Wire Wire Line
	14250 3000 15750 3000
Connection ~ 4750 1650
Wire Wire Line
	14350 1650 14350 2800
Wire Wire Line
	14350 2800 15750 2800
$Comp
L agc_kicad_components:74HC4002 U13045
U 1 1
P 16350 2950
AR Path="/57A6642F" Ref="U13045"  Part="1" 
AR Path="/57A1B125/57A6642F" Ref="U13045"  Part="1" 
F 0 "U13045" H 16350 3000 60  0000 C CNN
F 1 "74HC4002" H 16400 2900 47  0001 C CNN
F 2 "" H 16350 2950 60  0000 C CNN
F 3 "" H 16350 2950 60  0000 C CNN
	1    16350 2950
	1    0    0    -1  
$EndComp
Text HLabel 15650 2900 0    60   Input ~ 0
MNHNC
Wire Wire Line
	15650 2900 15750 2900
$Comp
L agc_kicad_components:74HC02 U13042
U 4 1
P 15050 3600
AR Path="/57A675CD" Ref="U13042"  Part="4" 
AR Path="/57A1B125/57A675CD" Ref="U13042"  Part="4" 
F 0 "U13042" H 15050 3650 60  0000 C CNN
F 1 "74HC02" H 15100 3550 60  0001 C CNN
F 2 "" H 15050 3600 60  0000 C CNN
F 3 "" H 15050 3600 60  0000 C CNN
	4    15050 3600
	1    0    0    -1  
$EndComp
Wire Wire Line
	14100 3100 14350 3100
Text HLabel 14100 3100 0    60   Input ~ 0
CTROR/
Wire Wire Line
	14350 3100 14350 3500
Wire Wire Line
	14350 3500 14450 3500
Connection ~ 14350 3100
Wire Wire Line
	14250 3700 14450 3700
Connection ~ 14250 3700
$Comp
L agc_kicad_components:74HC27 U13044
U 2 1
P 16350 3750
AR Path="/57A6AFF1" Ref="U13044"  Part="2" 
AR Path="/57A1B125/57A6AFF1" Ref="U13044"  Part="2" 
F 0 "U13044" H 16350 3800 60  0000 C CNN
F 1 "74HC27" H 16350 3700 60  0001 C CNN
F 2 "" H 16350 3750 60  0000 C CNN
F 3 "" H 16350 3750 60  0000 C CNN
	2    16350 3750
	1    0    0    -1  
$EndComp
Wire Wire Line
	15650 3600 15750 3600
Text HLabel 15700 3750 0    60   Input ~ 0
T12/
Wire Wire Line
	15700 3750 15750 3750
Text HLabel 15700 3900 0    60   Input ~ 0
PHS3/
Wire Wire Line
	15700 3900 15750 3900
$Comp
L agc_kicad_components:74HC02 U13046
U 1 1
P 17750 3050
AR Path="/57A6C5BD" Ref="U13046"  Part="1" 
AR Path="/57A1B125/57A6C5BD" Ref="U13046"  Part="1" 
F 0 "U13046" H 17750 3100 60  0000 C CNN
F 1 "74HC02" H 17800 3000 60  0001 C CNN
F 2 "" H 17750 3050 60  0000 C CNN
F 3 "" H 17750 3050 60  0000 C CNN
F 4 "1" H 18000 3050 60  0000 C CIN "Initial"
	1    17750 3050
	1    0    0    -1  
$EndComp
$Comp
L agc_kicad_components:74HC27 U13044
U 3 1
P 17750 3750
AR Path="/57A6C5C3" Ref="U13044"  Part="3" 
AR Path="/57A1B125/57A6C5C3" Ref="U13044"  Part="3" 
F 0 "U13044" H 17750 3800 60  0000 C CNN
F 1 "74HC27" H 17750 3700 60  0001 C CNN
F 2 "" H 17750 3750 60  0000 C CNN
F 3 "" H 17750 3750 60  0000 C CNN
	3    17750 3750
	1    0    0    -1  
$EndComp
Wire Wire Line
	18350 3750 18350 3500
Wire Wire Line
	18350 3500 17150 3300
Wire Wire Line
	17150 3300 17150 3150
Wire Wire Line
	18350 3050 18350 3300
Wire Wire Line
	18350 3300 17150 3500
Wire Wire Line
	17150 3500 17150 3600
Wire Wire Line
	16950 3750 17150 3750
Wire Wire Line
	16950 2950 17150 2950
Text HLabel 17100 3900 0    60   Input ~ 0
GOJAM
Wire Wire Line
	17100 3900 17150 3900
$Comp
L agc_kicad_components:74HC02 U13046
U 2 1
P 19300 2950
AR Path="/57A6F043" Ref="U13046"  Part="2" 
AR Path="/57A1B125/57A6F043" Ref="U13046"  Part="2" 
F 0 "U13046" H 19300 3000 60  0000 C CNN
F 1 "74HC02" H 19350 2900 60  0001 C CNN
F 2 "" H 19300 2950 60  0000 C CNN
F 3 "" H 19300 2950 60  0000 C CNN
	2    19300 2950
	1    0    0    -1  
$EndComp
Connection ~ 18350 3050
Wire Wire Line
	18350 3050 18600 3050
Wire Wire Line
	18700 2850 18500 2850
Text HLabel 18500 2850 0    60   Input ~ 0
T02/
Text HLabel 21250 2950 2    60   Output ~ 0
INCSET/
Wire Wire Line
	21250 2950 21200 2950
$Comp
L agc_kicad_components:74HC04 U13043
U 6 1
P 20600 2950
AR Path="/57A71488" Ref="U13043"  Part="6" 
AR Path="/57A1B125/57A71488" Ref="U13043"  Part="6" 
F 0 "U13043" H 20600 3000 60  0000 C CNN
F 1 "74HC04" H 20600 2700 60  0001 C CNN
F 2 "" H 20600 2950 60  0000 C CNN
F 3 "" H 20600 2950 60  0000 C CNN
	6    20600 2950
	1    0    0    -1  
$EndComp
Wire Wire Line
	19900 2950 20000 2950
$Comp
L agc_kicad_components:74HC02 U13046
U 3 1
P 19300 3850
AR Path="/57A71CB8" Ref="U13046"  Part="3" 
AR Path="/57A1B125/57A71CB8" Ref="U13046"  Part="3" 
F 0 "U13046" H 19300 3900 60  0000 C CNN
F 1 "74HC02" H 19350 3800 60  0001 C CNN
F 2 "" H 19300 3850 60  0000 C CNN
F 3 "" H 19300 3850 60  0000 C CNN
	3    19300 3850
	1    0    0    -1  
$EndComp
Connection ~ 18350 3750
Wire Wire Line
	18350 3750 18700 3750
Wire Wire Line
	18700 3950 18350 3950
Wire Wire Line
	18350 3950 18350 6850
Text HLabel 21250 3850 2    60   Output ~ 0
INKL
Wire Wire Line
	21250 3850 21200 3850
$Comp
L agc_kicad_components:74HC04 U13047
U 1 1
P 20600 3850
AR Path="/57A7402C" Ref="U13047"  Part="1" 
AR Path="/57A1B125/57A7402C" Ref="U13047"  Part="1" 
F 0 "U13047" H 20600 3900 60  0000 C CNN
F 1 "74HC04" H 20600 3600 60  0001 C CNN
F 2 "" H 20600 3850 60  0000 C CNN
F 3 "" H 20600 3850 60  0000 C CNN
	1    20600 3850
	1    0    0    -1  
$EndComp
Wire Wire Line
	19900 3850 19950 3850
Wire Wire Line
	19950 3600 19950 3850
Wire Wire Line
	19950 3600 21250 3600
Connection ~ 19950 3850
Text HLabel 21250 3600 2    60   Output ~ 0
INKL/
Wire Wire Line
	19950 4300 20000 4300
Text HLabel 20950 4300 2    60   Output ~ 0
MINKL
Wire Wire Line
	20950 4300 20900 4300
Wire Wire Line
	18600 3050 18600 4700
Wire Wire Line
	18600 4700 19550 4700
Connection ~ 18600 3050
$Comp
L agc_kicad_components:74HC27 U13048
U 1 1
P 20150 4850
AR Path="/57A755E4" Ref="U13048"  Part="1" 
AR Path="/57A1B125/57A755E4" Ref="U13048"  Part="1" 
F 0 "U13048" H 20150 4900 60  0000 C CNN
F 1 "74HC27" H 20150 4800 60  0001 C CNN
F 2 "" H 20150 4850 60  0000 C CNN
F 3 "" H 20150 4850 60  0000 C CNN
	1    20150 4850
	1    0    0    -1  
$EndComp
Wire Wire Line
	19550 4850 19450 4850
Text HLabel 19450 4850 0    60   Input ~ 0
T07/
Wire Wire Line
	19550 5000 19450 5000
Text HLabel 19450 5000 0    60   Input ~ 0
PHS3/
Text HLabel 20850 4850 2    60   Output ~ 0
RSSB
Wire Wire Line
	20850 4850 20750 4850
$Comp
L agc_kicad_components:74HC04 U13047
U 3 1
P 20150 5450
AR Path="/57A7646E" Ref="U13047"  Part="3" 
AR Path="/57A1B125/57A7646E" Ref="U13047"  Part="3" 
F 0 "U13047" H 20150 5500 60  0000 C CNN
F 1 "74HC04" H 20150 5200 60  0001 C CNN
F 2 "" H 20150 5450 60  0000 C CNN
F 3 "" H 20150 5450 60  0000 C CNN
	3    20150 5450
	1    0    0    -1  
$EndComp
Text HLabel 20850 5450 2    60   Output ~ 0
BKTF/
Wire Wire Line
	20850 5450 20750 5450
Wire Wire Line
	19550 5450 19450 5450
Text HLabel 19450 5450 0    60   Input ~ 0
T10/
$Comp
L agc_kicad_components:74HC02 U13046
U 4 1
P 10200 5850
AR Path="/57A7A80E" Ref="U13046"  Part="4" 
AR Path="/57A1B125/57A7A80E" Ref="U13046"  Part="4" 
F 0 "U13046" H 10200 5900 60  0000 C CNN
F 1 "74HC02" H 10250 5800 60  0001 C CNN
F 2 "" H 10200 5850 60  0000 C CNN
F 3 "" H 10200 5850 60  0000 C CNN
	4    10200 5850
	1    0    0    -1  
$EndComp
Wire Wire Line
	9300 6900 9300 5950
Wire Wire Line
	9300 5950 9600 5950
Connection ~ 9300 6900
Wire Wire Line
	9200 7000 9200 5750
Wire Wire Line
	9200 5750 9600 5750
Connection ~ 9200 7000
Wire Wire Line
	10800 5850 10900 5850
Wire Wire Line
	10900 5850 10900 5750
Wire Wire Line
	10900 5750 10950 5750
Connection ~ 10900 5850
Text HLabel 10950 5750 2    60   Output ~ 0
CHINC/
$Comp
L agc_kicad_components:74HC04 U13047
U 4 1
P 11850 5850
AR Path="/57A7C4B5" Ref="U13047"  Part="4" 
AR Path="/57A1B125/57A7C4B5" Ref="U13047"  Part="4" 
F 0 "U13047" H 11850 5900 60  0000 C CNN
F 1 "74HC04" H 11850 5600 60  0001 C CNN
F 2 "" H 11850 5850 60  0000 C CNN
F 3 "" H 11850 5850 60  0000 C CNN
	4    11850 5850
	1    0    0    -1  
$EndComp
Wire Wire Line
	12450 5850 12550 5850
Text HLabel 12650 5850 2    60   Output ~ 0
CHINC
Wire Wire Line
	12550 5850 12550 5500
Wire Wire Line
	12550 5500 11250 5500
Wire Wire Line
	11250 5500 11250 4700
Connection ~ 12550 5850
Wire Wire Line
	9600 3900 9400 3900
Text HLabel 9400 3900 0    60   Input ~ 0
ST0/
$Comp
L agc_kicad_components:+4VSW #PWR014
U 1 1
P 3350 1300
F 0 "#PWR014" H 3350 1150 50  0001 C CNN
F 1 "+4VSW" H 3350 1440 50  0000 C CNN
F 2 "" H 3350 1300 60  0000 C CNN
F 3 "" H 3350 1300 60  0000 C CNN
	1    3350 1300
	1    0    0    -1  
$EndComp
$Comp
L agc_kicad_components:74LVC06 U13053
U 2 1
P 20450 4300
F 0 "U13053" H 20550 4450 60  0000 C CNN
F 1 "74LVC06" H 20700 4200 60  0000 C CNN
F 2 "" H 20450 4300 60  0000 C CNN
F 3 "" H 20450 4300 60  0000 C CNN
	2    20450 4300
	1    0    0    -1  
$EndComp
$Comp
L agc_kicad_components:74LVC06 U13053
U 3 1
P 11350 6400
F 0 "U13053" H 11450 6550 60  0000 C CNN
F 1 "74LVC06" H 11600 6300 60  0000 C CNN
F 2 "" H 11350 6400 60  0000 C CNN
F 3 "" H 11350 6400 60  0000 C CNN
	3    11350 6400
	1    0    0    -1  
$EndComp
Wire Wire Line
	3350 1650 3350 2100
Wire Wire Line
	4750 2600 4750 4100
Wire Wire Line
	4750 4100 4750 5500
Wire Wire Line
	4750 5500 4750 6850
Wire Wire Line
	3350 7000 3400 7000
Wire Wire Line
	3250 5650 3400 5650
Wire Wire Line
	3150 4250 3400 4250
Wire Wire Line
	3050 2750 3400 2750
Wire Wire Line
	4650 7150 4650 8850
Wire Wire Line
	4650 5800 4650 7150
Wire Wire Line
	4650 4400 4650 5800
Wire Wire Line
	6050 3550 6250 3550
Wire Wire Line
	6050 5050 6050 9900
Wire Wire Line
	6150 5200 6150 5400
Wire Wire Line
	6150 7900 6150 8100
Wire Wire Line
	9500 2650 9600 2650
Wire Wire Line
	9500 3400 9500 4700
Wire Wire Line
	9300 4400 9300 4950
Wire Wire Line
	9300 4950 9500 4950
Wire Wire Line
	8100 8500 8150 8500
Wire Wire Line
	7600 7800 7700 7800
Wire Wire Line
	7600 6450 7700 6450
Wire Wire Line
	7800 4850 7800 6050
Wire Wire Line
	7700 5050 7900 5050
Wire Wire Line
	11100 2750 11350 2750
Wire Wire Line
	11100 2750 11100 3100
Wire Wire Line
	11200 3500 11500 3500
Wire Wire Line
	11200 3500 11200 4400
Wire Wire Line
	11300 4000 11350 4000
Wire Wire Line
	11100 3100 11100 4550
Wire Wire Line
	10850 6850 10900 6850
Wire Wire Line
	12150 6850 18350 6850
Wire Wire Line
	4750 1650 14350 1650
Wire Wire Line
	14350 3100 15750 3100
Wire Wire Line
	14250 3700 14250 9900
Wire Wire Line
	19950 3850 20000 3850
Wire Wire Line
	19950 3850 19950 4300
Wire Wire Line
	18600 3050 18700 3050
Wire Wire Line
	9300 6900 9600 6900
Wire Wire Line
	9200 7000 9600 7000
Wire Wire Line
	10900 5850 11250 5850
Wire Wire Line
	12550 5850 12650 5850
Text Notes 22900 15350 2    400  ~ 0
A13
$EndSCHEMATC
